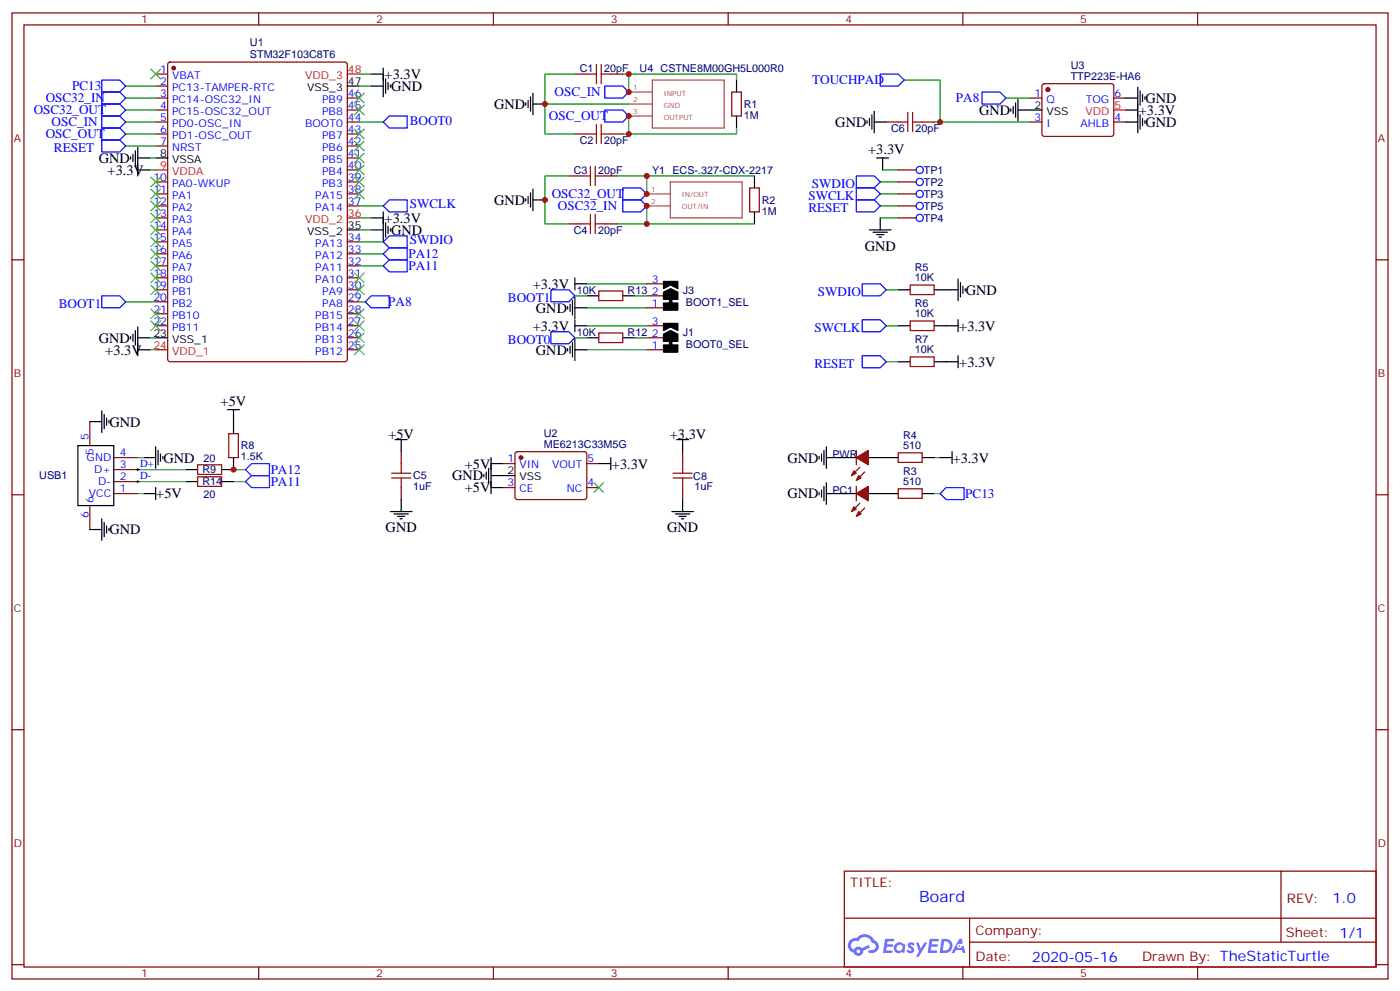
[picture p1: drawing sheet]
# EasyEDA schematic Schematic_TurtleAuth - Stm32GPG_2022-05-26.json
TITLE: Board; REV: 1.0; Date: 2020-05-16; Sheet: 1/1; Drawn By: TheStaticTurtle

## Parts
C1  20pF  [C0402]
C2  20pF  [C0402]
C3  20pF  [C0402]
C4  20pF  [C0402]
C5  1uF  [C0402]
C6  20pF  [C0402]
C8  1uF  [C0402]
J1  BOOT0_SEL  [JMP-2WAY-SELECTOR-NC-NO]
J3  BOOT1_SEL  [JMP-2WAY-SELECTOR-NC-NO]
PC1  FC-D1608HOK-600H  [LED0603-FD]
PWR  FC-D1608HOK-600H  [LED0603-FD]
R1  1M  [R0402]
R2  1M  [R0402]
R3  510  [R0402]
R4  510  [R0402]
R5  10K  [R0402]
R6  10K  [R0402]
R7  10K  [R0402]
R8  1.5K  [R0402]
R9  20  [R0402]
R12  10K  [R0402]
R13  10K  [R0402]
R14  20  [R0402]
TP1  Test Point  [TESTPOINT]
TP2  Test Point  [TESTPOINT]
TP3  Test Point  [TESTPOINT]
TP4  Test Point  [TESTPOINT]
TP5  Test Point  [TESTPOINT]
U1  STM32F103C8T6  [LQFP-48_L7.0-W7.0-P0.50-LS9.0-BL]
U2  ME6213C33M5G  [SOT-23-5_L3.0-W1.7-P0.95-LS2.8-BL]
U3  TTP223E-HA6  [SOT-23-6_L2.9-W1.6-P0.95-LS2.8-BL]
U4  CSTNE8M00GH5L000R0  [CSTNE16M0V530000R0]
USB1  U217-04XN-XXR84  [USB-A-SMD_U217-041N-4BV81]
Y1  ECS-.327-CDX-2217  [ECS327CDX2217]

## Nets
+3.3V: C8.2 J1.3 J3.3 R4.1 R6.2 R7.2 TP1.1 U1.9(VDDA) U1.24(VDD_1) U1.36(VDD_2) U1.48(VDD_3) U2.5(VOUT) U3.5(VDD)
+5V: C5.2 R8.1 U2.1(VIN) U2.3(CE) USB1.1(VCC)
GND: C1.1 C2.2 C3.2 C4.2 C5.1 C6.2 C8.1 J1.1 J3.1 PC1.2(K) PWR.2(K) R5.2 TP4.1 U1.8(VSSA) U1.23(VSS_1) U1.35(VSS_2) U1.47(VSS_3) U2.2(VSS) U3.2(VSS) U3.4(AHLB) U3.6(TOG) U4.2(GND) USB1.4(GND) USB1.5 USB1.6
BOOT0: R12.1 U1.44(BOOT0)
BOOT1: R13.1 U1.20(PB2)
D+: R9.1 USB1.3(D+)
D-: R14.1 USB1.2(D-)
OSC32_IN: C4.1 R2.2 U1.3(PC14-OSC32_IN) Y1.2(OUT/IN)
OSC32_OUT: C3.1 R2.1 U1.4(PC15-OSC32_OUT) Y1.1(IN/OUT)
OSC_IN: C1.2 R1.1 U1.5(PD0-OSC_IN) U4.1(INPUT)
OSC_OUT: C2.1 R1.2 U1.6(PD1-OSC_OUT) U4.3(OUTPUT)
PA8: U1.29(PA8) U3.1(Q)
PA11: R14.2 U1.32(PA11)
PA12: R8.2 R9.2 U1.33(PA12)
PC13: R3.1 U1.2(PC13-TAMPER-RTC)
RESET: R7.1 TP5.1 U1.7(NRST)
SWCLK: R6.1 TP3.1 U1.37(PA14)
SWDIO: R5.1 TP2.1 U1.34(PA13)
TOUCHPAD: C6.1 U3.3(I)
Net-(J1-2): J1.2 R12.2
Net-(J3-2): J3.2 R13.2
Net-(PC1-1): PC1.1(A) R3.2
Net-(PWR-1): PWR.1(A) R4.2

Not connected (* = marked no-connect by the designer): U1 1(VBAT)* 10(PA0-WKUP)* 11(PA1)* 12(PA2)* 13(PA3)* 14(PA4)* 15(PA5)* 16(PA6)* 17(PA7)* 18(PB0)* 19(PB1)* 21(PB10)* 22(PB11)* 25(PB12)* 26(PB13)* 27(PB14)* 28(PB15)* 30(PA9)* 31(PA10)* 38(PA15)* 39(PB3)* 40(PB4)* 41(PB5)* 42(PB6)* 43(PB7)* 45(PB8)* 46(PB9)*; U2 4(NC)*
